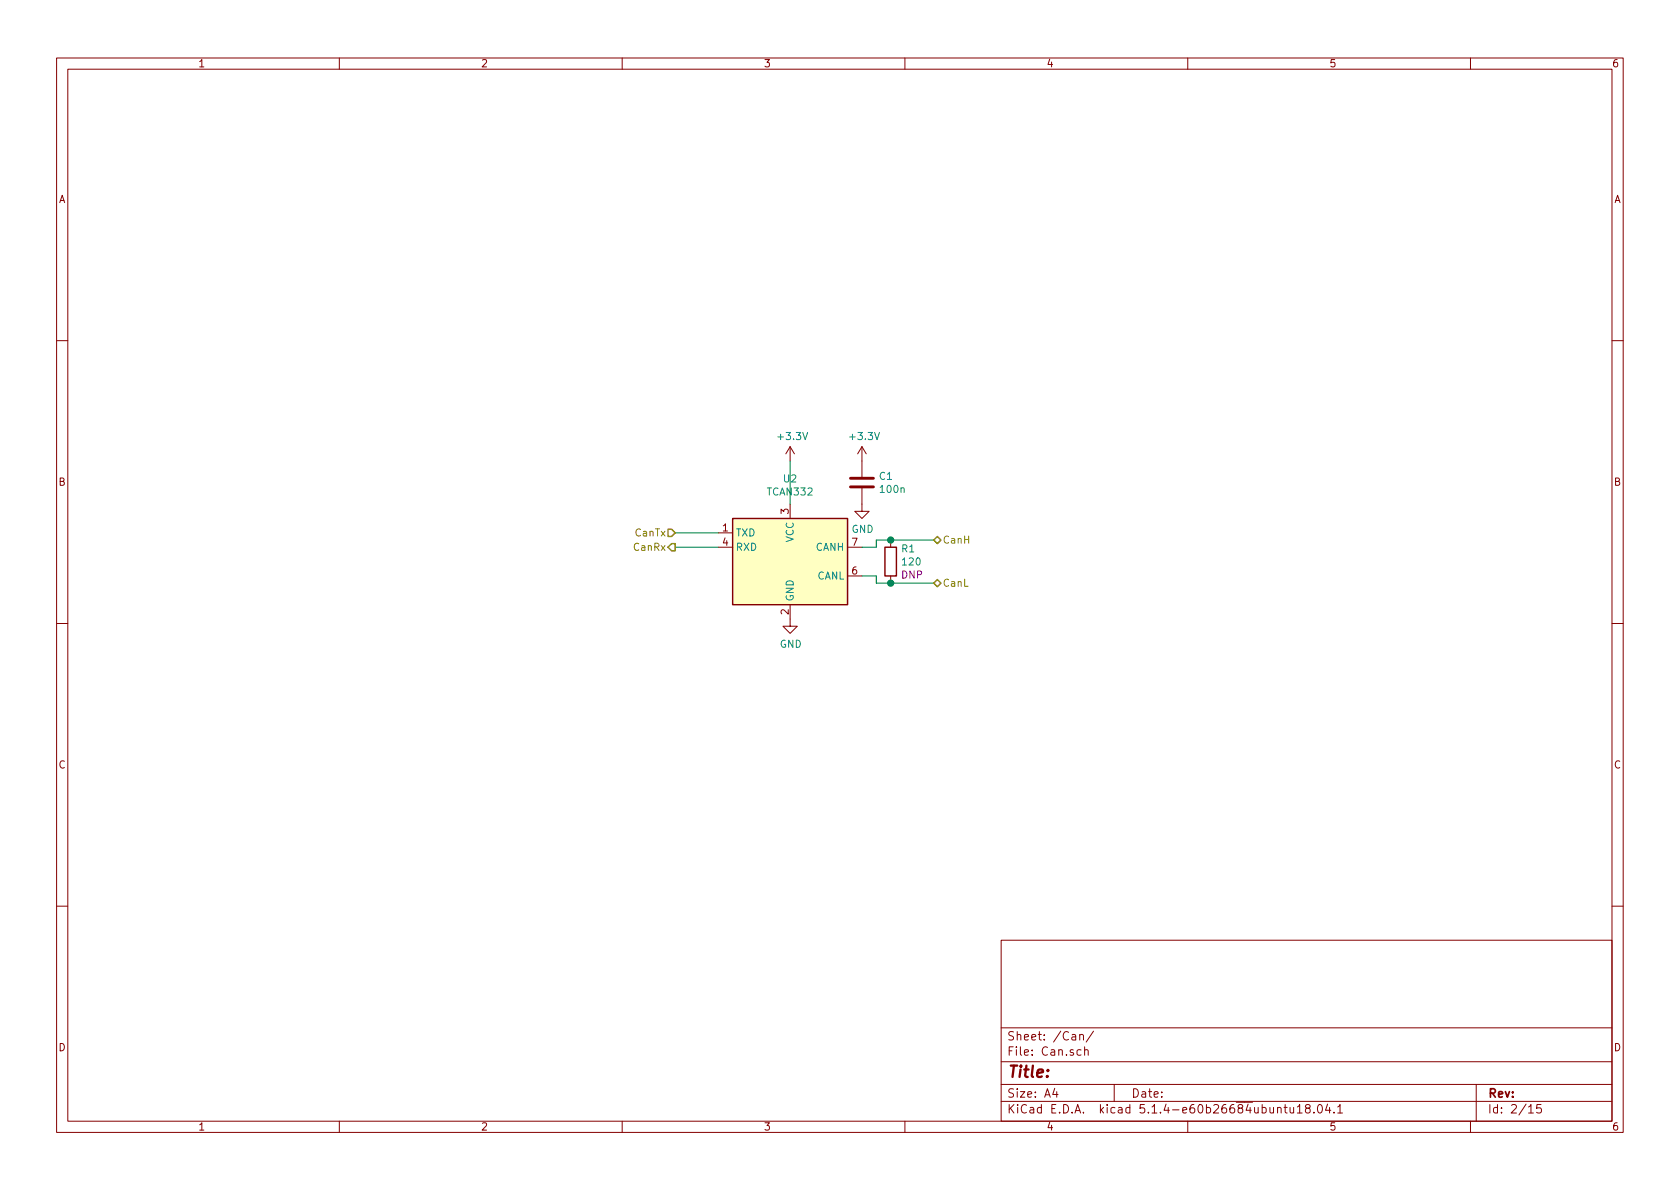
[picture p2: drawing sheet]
EESchema Schematic File Version 4
LIBS:CaroFocIw-cache
EELAYER 30 0
EELAYER END
$Descr A4 11693 8268
encoding utf-8
Sheet 2 15
Title ""
Date ""
Rev ""
Comp ""
Comment1 ""
Comment2 ""
Comment3 ""
Comment4 ""
$EndDescr
Text HLabel 4700 3700 0    50   Input ~ 0
CanTx
Text HLabel 4700 3800 0    50   Output ~ 0
CanRx
Wire Wire Line
	4700 3700 5000 3700
Wire Wire Line
	4700 3800 5000 3800
Text HLabel 6500 3750 2    50   BiDi ~ 0
CanH
Text HLabel 6500 4050 2    50   BiDi ~ 0
CanL
$Comp
L power:GND #PWR016
U 1 1
P 5500 4300
F 0 "#PWR016" H 5500 4050 50  0001 C CNN
F 1 "GND" H 5505 4127 50  0000 C CNN
F 2 "" H 5500 4300 50  0001 C CNN
F 3 "" H 5500 4300 50  0001 C CNN
	1    5500 4300
	1    0    0    -1  
$EndComp
$Comp
L power:+3.3V #PWR013
U 1 1
P 5500 3200
F 0 "#PWR013" H 5500 3050 50  0001 C CNN
F 1 "+3.3V" H 5515 3373 50  0000 C CNN
F 2 "" H 5500 3200 50  0001 C CNN
F 3 "" H 5500 3200 50  0001 C CNN
	1    5500 3200
	1    0    0    -1  
$EndComp
$Comp
L power:+3.3V #PWR014
U 1 1
P 6000 3200
F 0 "#PWR014" H 6000 3050 50  0001 C CNN
F 1 "+3.3V" H 6015 3373 50  0000 C CNN
F 2 "" H 6000 3200 50  0001 C CNN
F 3 "" H 6000 3200 50  0001 C CNN
	1    6000 3200
	1    0    0    -1  
$EndComp
$Comp
L power:GND #PWR015
U 1 1
P 6000 3500
F 0 "#PWR015" H 6000 3250 50  0001 C CNN
F 1 "GND" H 6005 3327 50  0000 C CNN
F 2 "" H 6000 3500 50  0001 C CNN
F 3 "" H 6000 3500 50  0001 C CNN
	1    6000 3500
	1    0    0    -1  
$EndComp
$Comp
L Device:C C1
U 1 1
P 6000 3350
F 0 "C1" H 6115 3396 50  0000 L CNN
F 1 "100n" H 6115 3305 50  0000 L CNN
F 2 "Capacitor_SMD:C_0603_1608Metric" H 6038 3200 50  0001 C CNN
F 3 "~" H 6000 3350 50  0001 C CNN
	1    6000 3350
	1    0    0    -1  
$EndComp
Wire Wire Line
	5500 3200 5500 3500
$Comp
L Interface_CAN_LIN:TCAN332 U2
U 1 1
P 5500 3900
F 0 "U2" H 5500 4478 50  0000 C CNN
F 1 "TCAN332" H 5500 4387 50  0000 C CNN
F 2 "Package_TO_SOT_SMD:SOT-23-8" H 5500 3400 50  0001 C CIN
F 3 "http://www.ti.com/lit/ds/symlink/tcan337.pdf" H 5500 3900 50  0001 C CNN
	1    5500 3900
	1    0    0    -1  
$EndComp
$Comp
L Device:R R1
U 1 1
P 6200 3900
F 0 "R1" H 6270 3991 50  0000 L CNN
F 1 "120" H 6270 3900 50  0000 L CNN
F 2 "Resistor_SMD:R_0603_1608Metric" V 6130 3900 50  0001 C CNN
F 3 "~" H 6200 3900 50  0001 C CNN
F 4 "DNP" H 6270 3809 50  0000 L CNN "Place"
	1    6200 3900
	1    0    0    -1  
$EndComp
Wire Wire Line
	6000 3800 6100 3800
Wire Wire Line
	6100 3800 6100 3750
Wire Wire Line
	6100 3750 6200 3750
Wire Wire Line
	6000 4000 6100 4000
Wire Wire Line
	6100 4000 6100 4050
Wire Wire Line
	6100 4050 6200 4050
Wire Wire Line
	6200 3750 6500 3750
Connection ~ 6200 3750
Wire Wire Line
	6200 4050 6500 4050
Connection ~ 6200 4050
$EndSCHEMATC
